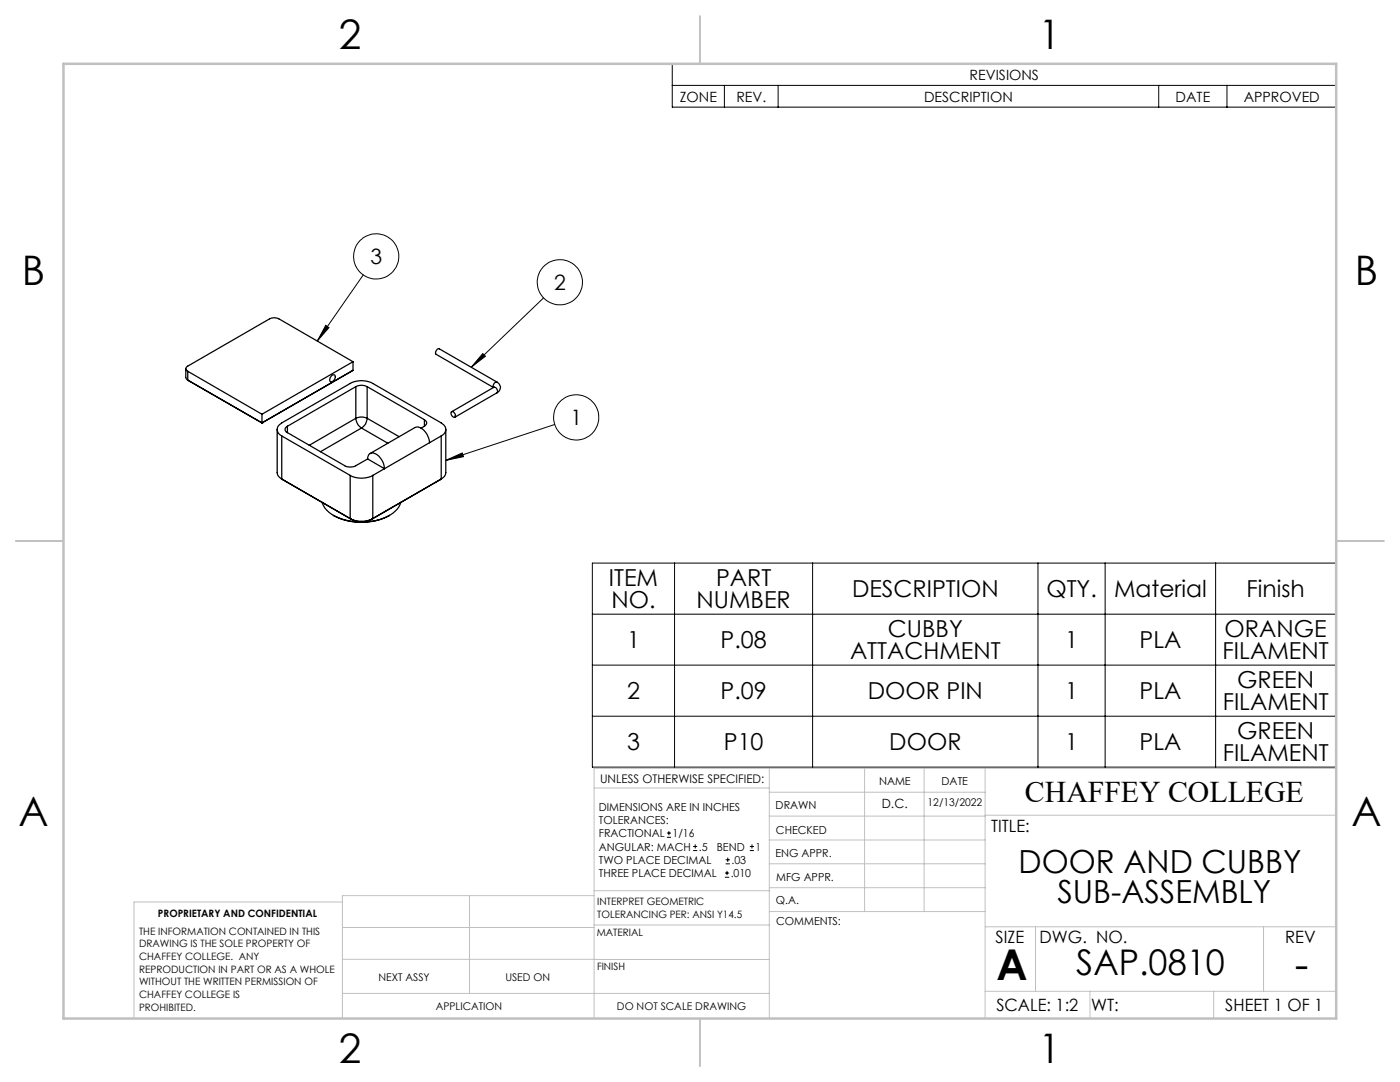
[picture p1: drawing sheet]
<svg xmlns="http://www.w3.org/2000/svg" width="279mm" height="216mm" viewBox="0 0 279 216" stroke-linecap="round" stroke-linejoin="round" font-family="sans-serif">
<g fill="none" stroke="#000" stroke-width=".25">
<path d="M37.1 73.6v1.7l.4 .5M37.5 74.1l14.8 8.6M37.5 75.8l14.8 8.6M37.5 74.1v1.7M37.5 75.8l.1 .2M66.2 75a.46 .46 0 0 1 .7-.1 .46 .46 0 0 1-.1 .7l-.6 .6a.66 .66 0 0 1-.4-.6 .66 .66 0 0 1 .4-.6zM70.4 72.2l-14.8-8.6a2.02 2.02 0 0 0-1.8 0l-16.3 9.5a.53 .53 0 0 0-.4 .5 .53 .53 0 0 0 .4 .5M70.4 72.2l-18.1 10.5M70.4 72.2v1.7M70.4 73.9l-18.1 10.5M71 77.2a2.4 2.4 0 0 1 2.3 0M71 77.2l-13.6 7.9"/>
<path d="M71 77.2v6.3M73.3 77.2l11.4 6.5M73.3 77.2v6.3M87.3 69.7l.4-.1 11.5 6.6a.78 .78 0 0 0-.7 1.1l-11.5-6.6-.1-.5zM98.5 77.3a.72 .72 0 0 1 .7 1.1M98.5 77.3l-8.4 4.9M98.6 77.2l-.1 .1M99.2 76.2a1.17 1.17 0 0 1 .7 1.1 1.17 1.17 0 0 1-.7 1.1M99.2 78.4l-8.4 4.9M52.3 84.4h.1M52.3 82.7v1.7M55.3 85.7v8.6a1.49 1.49 0 0 0 .9 1.3"/>
<path d="M56.2 87a1.39 1.39 0 0 1-.9-1.3 1.39 1.39 0 0 1 .9-1.3l13.7-7.9a4.8 4.8 0 0 1 4.5 0l13.7 7.9a1.39 1.39 0 0 1 .9 1.3 1.39 1.39 0 0 1-.9 1.3M56.2 87l13.7 7.9M56.2 95.6l14 8M56.2 87v8.6M56.2 95.6l.3 .1M57.4 85.1a.67 .67 0 0 0-.5 .6 .67 .67 0 0 0 .5 .6M57.4 86.3l11.4 6.6a2.33 2.33 0 0 0 2.2 0l2.4-1.3M57.4 85.1v1.2M69.9 94.9a4.8 4.8 0 0 0 4.5 0M69.9 94.9v8.6M71 83.5a2.53 2.53 0 0 0 1.1 1.9M71 83.5a2.7 2.7 0 0 1 2.3 0"/>
<path d="M71 83.5l-9.3 5.4M72.1 85.4l-8.1 4.7M72.1 85.4l5.3 3M73.3 83.5a2.29 2.29 0 0 1-1.2 1.9M73.3 83.5l6.4 3.6M73.6 90.7a1.32 1.32 0 0 1 2 .4l.9 1.3 .2 1.1-3.3-1.9zM74.4 94.9v8.6M84.7 83.7a.69 .69 0 0 1 .5 .7 .69 .69 0 0 1-.5 .7M84.7 85.1l-.7 .3M84.7 83.7v1.4M85.7 88.3a3.3 3.3 0 0 0-2.5-3.1l-9.3 5.3M88.1 87l-13.7 7.9"/>
<path d="M88.1 87v8.6M88.1 95.6l-13.7 7.9M88.1 95.6l-14 8M89 85.7v8.6a1.49 1.49 0 0 1-.9 1.3M90.1 82.2a.66 .66 0 0 1 .7 .3 .66 .66 0 0 1-.1 .8 .81 .81 0 0 1-.6-1.1zM64.3 100.2a5.6 5.6 0 0 0 4 3.4 12.2 12.2 0 0 0 10.2-1.3l1.1-1.1 .4-1M66.5 102.8a12.1 12.1 0 0 0 11.3 0M69.9 103.5a5.1 5.1 0 0 0 4.5 0M69.9 103.5l.3 .1M70.2 103.6a4.4 4.4 0 0 0 3.9 0M74.4 103.5l-.3 .1"/>
</g>
<g fill="none" stroke="#000" stroke-width=".2">
<path d="M134.2 12.7h132.5v8.7h-132.5zM134.2 17h132.5M144.6 17v4.4M155.3 17v4.4M231.2 17v4.4M244.9 17v4.4M72.5 54.9l-9.2 13.2M108.5 59.4l-14.4 13.9M65 64.9l.7 .5-2.4 2.7zM96.3 70.6l.6 .5-2.8 2.2zM89 91.9l3.3-1.5 .2 .7zM110.7 84.7l-21.7 7.2"/>
<path d="M118.2 112.4h148.3v40.7h-148.3zM134.6 112.4v40.7M162.2 112.4v40.7M207.2 112.4v40.7M220.6 112.4v40.7M242.6 112.4v40.7M118.2 122.6h148.3M118.2 132.7h148.3M118.2 142.9h148.3M133.1 167.1h.8M133.1 166.2h.8M133.5 165.8v.9"/>
<path d="M138.3 169.7h.8M138.3 168.9h.8M138.7 168.5v.8M144.7 175h.8M144.7 174.2h.8M144.8 172.4h.9M144.8 171.6h.9M145.1 173.8v.8M145.2 171.1v.9M149.6 169.7h.9M149.6 168.9h.9M150.1 168.5v.8"/>
<circle cx="75.1" cy="51.2" r="4.5"/>
<circle cx="111.7" cy="56.3" r="4.5"/>
<circle cx="115" cy="83.3" r="4.5"/>
</g>
<g fill="none" stroke="#c0c0c0" stroke-width=".2">
<path d="M118.6 157.2h34.9M153.5 153.3v49.9M153.5 158.1h43.1M172.5 153.3v28.6M184.4 153.3v28.6M196.6 153.3v49.9M266.7 153.3h-148.1v49.9M68.3 180h-41.6v23.2M93.7 178.7v19.5M118.6 178.7h-50.3v24.5M118.6 177.7h35M153.5 167.6h43.1"/>
<path d="M153.5 162.8h43.1M153.5 172.4h43.1M153.5 177.1h43.1M196.6 162.7h70.1M68.3 198.2h85.2M68.3 191.4l85.2 .1M68.3 185.1h50.3M118.6 184.6h35M153.6 181.9h43M196.6 197.8h70.1M196.6 184.9h70.1M206.7 184.9v12.9"/>
<path d="M217.5 197.8v5.4M242.2 197.8v5.4M252.2 184.9v12.9"/>
</g>
<path d="M139.7 3.2v9.5M3.1 107.9h9.6M266.7 107.9h9.5M139.7 203.2v9.6" fill="none" stroke="#c0c0c0" stroke-width=".25"/>
<path d="M12.7 12.7h254v190.5h-254z" fill="none" stroke="#c0c0c0" stroke-width=".5"/>
<path d="M89 91.9l3.3-1.5 .2 .7zM96.3 70.6l.6 .5-2.8 2.2zM65 64.9l.7 .5-2.4 2.7z" fill="#000"/>
<g font-size="8.5">
<text x="198.9" y="195.5">A</text>
<text x="258.4" y="195.4">-</text>
</g>
<g font-size="8.1">
<text x="67.6" y="9.7">2</text>
<text x="207.3" y="9.7">1</text>
<text x="4.4" y="57">B</text>
<text x="270.4" y="57">B</text>
<text x="3.7" y="164.9">A</text>
<text x="269.7" y="164.9">A</text>
<text x="67.6" y="212.2">2</text>
<text x="207.3" y="212.2">1</text>
</g>
<text font-size="7.1" x="214.8" y="194.6">SAP.0810</text>
<g font-size="6.3">
<text x="203.3" y="174.2">DOOR AND CUBBY</text>
<text x="211" y="180.3">SUB-ASSEMBLY</text>
</g>
<text font-size="6" x="204.6" y="160.1">CHAFFEY COLLEGE</text>
<g font-size="4.7">
<text x="121.5" y="116.9">ITEM</text>
<text x="142.9" y="116.9">PART</text>
<text x="170" y="119.1">DESCRIPTION</text>
<text x="208.8" y="119.1">QTY.</text>
<text x="222.3" y="119.1">Material</text>
<text x="248.8" y="119.1">Finish</text>
<text x="122" y="121.4">NO.</text>
<text x="139" y="121.4">NUMBER</text>
<text x="125.1" y="129.3">1</text>
<text x="143.8" y="129.3">P.08</text>
<text x="169.6" y="131.6">ATTACHMENT</text>
<text x="177.2" y="127">CUBBY</text>
<text x="212.6" y="129.3">1</text>
<text x="227.4" y="129.3">PLA</text>
<text x="244" y="131.6">FILAMENT</text>
<text x="244.4" y="127">ORANGE</text>
<text x="246.9" y="137.2">GREEN</text>
<text x="125.1" y="139.5">2</text>
<text x="143.8" y="139.5">P.09</text>
<text x="173.2" y="139.5">DOOR PIN</text>
<text x="212.6" y="139.5">1</text>
<text x="227.4" y="139.5">PLA</text>
<text x="244" y="141.7">FILAMENT</text>
<text x="125.1" y="149.6">3</text>
<text x="144.5" y="149.6">P10</text>
<text x="177.5" y="149.6">DOOR</text>
<text x="212.6" y="149.6">1</text>
<text x="227.4" y="149.6">PLA</text>
<text x="246.9" y="147.4">GREEN</text>
<text x="244" y="151.9">FILAMENT</text>
</g>
<g font-size="4.2">
<text x="73.9" y="52.6">3</text>
<text x="110.6" y="57.8">2</text>
<text x="113.8" y="84.8">1</text>
</g>
<g font-size="3.4">
<text x="197.8" y="166">TITLE:</text>
<text x="198.7" y="188.1">SIZE</text>
<text x="207.5" y="188.1">DWG. NO.</text>
<text x="256.5" y="188.2">REV</text>
<text x="198.8" y="201.7">SCALE: 1:2</text>
<text x="217.7" y="201.8">WT:</text>
<text x="244.5" y="201.7">SHEET 1 OF 1</text>
</g>
<g font-size="2.8">
<text x="193.5" y="15.9">REVISIONS</text>
<text x="135.7" y="20.3">ZONE</text>
<text x="147" y="20.3">REV.</text>
<text x="184.4" y="20.3">DESCRIPTION</text>
<text x="234.6" y="20.3">DATE</text>
<text x="248.2" y="20.3">APPROVED</text>
</g>
<text font-size="2.5" x="176" y="161.3">D.C.</text>
<text font-size="2.4" x="119.8" y="156.2">UNLESS OTHERWISE SPECIFIED:</text>
<g font-size="2.2">
<text x="119.5" y="161.8">DIMENSIONS ARE IN INCHES</text>
<text x="154.8" y="161.4">DRAWN</text>
<text x="175.4" y="156.6">NAME</text>
<text x="187.9" y="156.7">DATE</text>
<text x="119.5" y="164.4">TOLERANCES:</text>
<text x="119.5" y="167.1">FRACTIONAL</text>
<text x="134.2" y="167.1">1/16</text>
<text x="154.9" y="166.3">CHECKED</text>
<text x="119.5" y="172.4">TWO PLACE DECIMAL</text>
<text x="119.5" y="169.7">ANGULAR: MACH</text>
<text x="139.5" y="169.7">.5</text>
<text x="143" y="169.7">BEND</text>
<text x="146" y="172.4">.03</text>
<text x="150.8" y="169.7">1</text>
<text x="154.8" y="171">ENG APPR.</text>
<text x="119.5" y="175">THREE PLACE DECIMAL</text>
<text x="145.8" y="175">.010</text>
<text x="154.9" y="175.7">MFG APPR.</text>
<text x="154.9" y="180.4">Q.A.</text>
<text x="154.9" y="184.6">COMMENTS:</text>
</g>
<g font-size="2.1">
<text x="185.1" y="160.7">12/13/2022</text>
<text x="75.5" y="195.7">NEXT ASSY</text>
<text x="100.9" y="195.7">USED ON</text>
<text x="86.9" y="201.5">APPLICATION</text>
<text x="123.1" y="201.6">DO NOT SCALE DRAWING</text>
</g>
<g font-size="2">
<text x="31.5" y="182.9">PROPRIETARY AND CONFIDENTIAL</text>
<text x="119.2" y="180.6">INTERPRET GEOMETRIC</text>
<text x="119.2" y="183.1">TOLERANCING PER: ANSI Y14.5</text>
<text x="27.8" y="186.5">THE INFORMATION CONTAINED IN THIS</text>
<text x="27.8" y="189">DRAWING IS THE SOLE PROPERTY OF</text>
<text x="27.8" y="191.6">CHAFFEY COLLEGE. ANY</text>
<text x="119.1" y="186.7">MATERIAL</text>
<text x="27.8" y="194.1">REPRODUCTION IN PART OR AS A WHOLE</text>
<text x="27.8" y="196.6">WITHOUT THE WRITTEN PERMISSION OF</text>
<text x="119.1" y="193.5">FINISH</text>
<text x="27.8" y="199.1">CHAFFEY COLLEGE IS</text>
<text x="27.8" y="201.7">PROHIBITED.</text>
</g>
</svg>
